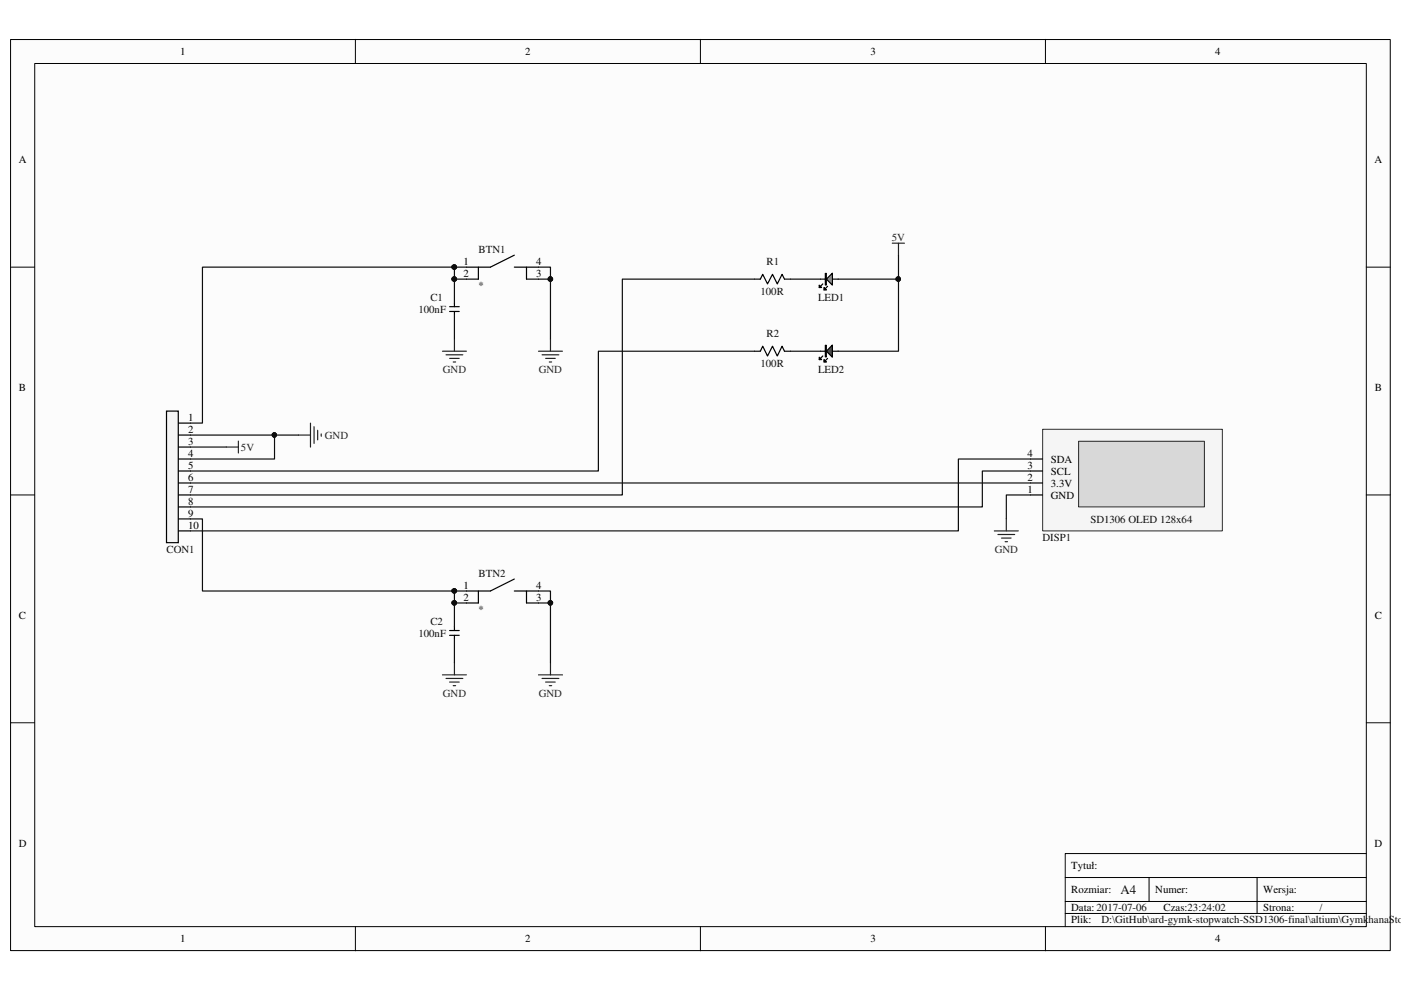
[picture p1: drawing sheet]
<svg xmlns="http://www.w3.org/2000/svg" width="297mm" height="210mm" viewBox="0 0 297 210" stroke-linecap="round" stroke-linejoin="round" font-family="sans-serif">
<path d="M2.3 8.4h292.5v193.1h-292.5z" fill="#fcfcfc"/>
<path d="M2.2 8.4h292.6v193.1h-292.6z" fill="none" stroke="#000" stroke-width=".21"/>
<path d="M7.4 13.5h282.3v183h-282.3z" fill="#fcfcfc"/>
<g fill="none" stroke="#000" stroke-width=".21">
<path d="M7.4 13.5h282.3v183h-282.3zM75.3 8.3v5.1M148.5 8.3v5.1M221.7 8.3v5.1M2.2 56.6h5.1M289.7 56.6h5.1M2.2 104.9h5.1M289.7 104.9h5.1M2.2 153.2h5.1M289.7 153.2h5.1M75.3 196.5v5.1M148.5 196.5v5.1"/>
<path d="M221.7 196.5v5.1M225.8 186.1h63.9M225.8 193.7h63.9M225.8 191.1h63.9M243.6 186.1v5M266.5 186.1v7.6M289.7 181h-63.9v15.5"/>
</g>
<path d="M114.2 74.5h5M114.9 75.2h3.6M115.7 76h2M116.5 76.8h.5M116.7 71.9v2.6" fill="none" stroke="#262626" stroke-width=".25"/>
<path d="M114.2 56.6h2.5v15.3" fill="none" stroke="#0e0e0e" stroke-width=".25"/>
<circle cx="116.7" cy="59.2" r=".49" fill="#0e0e0e"/>
<circle cx="116.7" cy="59.2" r=".49" fill="none" stroke="#0e0e0e" stroke-width=".21"/>
<path d="M114.2 59.2h2.5" fill="none" stroke="#0e0e0e" stroke-width=".25"/>
<circle cx="116.7" cy="59.2" r=".49" fill="#0e0e0e"/>
<circle cx="116.7" cy="59.2" r=".49" fill="none" stroke="#0e0e0e" stroke-width=".21"/>
<path d="M95.3 66h2.1M95.3 65h2.1M96.3 64.3v.7M96.3 66v.8" fill="none" stroke="#000" stroke-width=".25"/>
<path d="M93.8 74.5h5.1M94.6 75.2h3.5M95.3 76h2.1M96.1 76.8h.5M96.3 71.9v2.6" fill="none" stroke="#262626" stroke-width=".25"/>
<path d="M98.9 56.6h-2.6v7.7" fill="none" stroke="#0e0e0e" stroke-width=".25"/>
<circle cx="96.3" cy="56.6" r=".49" fill="#0e0e0e"/>
<circle cx="96.3" cy="56.6" r=".49" fill="none" stroke="#0e0e0e" stroke-width=".21"/>
<circle cx="96.3" cy="59.2" r=".49" fill="#0e0e0e"/>
<circle cx="96.3" cy="59.2" r=".49" fill="none" stroke="#0e0e0e" stroke-width=".21"/>
<path d="M96.3 59.2h2.6" fill="none" stroke="#0e0e0e" stroke-width=".25"/>
<circle cx="96.3" cy="59.2" r=".49" fill="#0e0e0e"/>
<circle cx="96.3" cy="59.2" r=".49" fill="none" stroke="#0e0e0e" stroke-width=".21"/>
<path d="M96.3 66.8v5.1M114.2 125.3h2.5v15.2" fill="none" stroke="#0e0e0e" stroke-width=".25"/>
<path d="M114.2 143.1h5M114.9 143.8h3.6M115.7 144.6h2M116.5 145.4h.5M116.7 140.5v2.6" fill="none" stroke="#262626" stroke-width=".25"/>
<circle cx="116.7" cy="127.8" r=".49" fill="#0e0e0e"/>
<circle cx="116.7" cy="127.8" r=".49" fill="none" stroke="#0e0e0e" stroke-width=".21"/>
<path d="M114.2 127.8h2.5" fill="none" stroke="#0e0e0e" stroke-width=".25"/>
<circle cx="116.7" cy="127.8" r=".49" fill="#0e0e0e"/>
<circle cx="116.7" cy="127.8" r=".49" fill="none" stroke="#0e0e0e" stroke-width=".21"/>
<path d="M95.3 134.7h2.1M95.3 133.7h2.1M96.3 132.9v.8M96.3 134.7v.8" fill="none" stroke="#000" stroke-width=".25"/>
<path d="M93.8 143.1h5.1M94.6 143.8h3.5M95.3 144.6h2.1M96.1 145.4h.5M96.3 140.5v2.6" fill="none" stroke="#262626" stroke-width=".25"/>
<path d="M98.9 125.3h-2.6v7.6" fill="none" stroke="#0e0e0e" stroke-width=".25"/>
<circle cx="96.3" cy="125.3" r=".49" fill="#0e0e0e"/>
<circle cx="96.3" cy="125.3" r=".49" fill="none" stroke="#0e0e0e" stroke-width=".21"/>
<circle cx="96.3" cy="127.8" r=".49" fill="#0e0e0e"/>
<circle cx="96.3" cy="127.8" r=".49" fill="none" stroke="#0e0e0e" stroke-width=".21"/>
<path d="M96.3 127.8h2.6" fill="none" stroke="#0e0e0e" stroke-width=".25"/>
<circle cx="96.3" cy="127.8" r=".49" fill="#0e0e0e"/>
<circle cx="96.3" cy="127.8" r=".49" fill="none" stroke="#0e0e0e" stroke-width=".21"/>
<path d="M96.3 56.6h-53.4v33.1h-2.5M96.3 135.5v5" fill="none" stroke="#0e0e0e" stroke-width=".25"/>
<circle cx="96.3" cy="56.6" r=".49" fill="#0e0e0e"/>
<circle cx="96.3" cy="56.6" r=".49" fill="none" stroke="#0e0e0e" stroke-width=".21"/>
<path d="M40.4 110h2.5v15.3h53.4" fill="none" stroke="#0e0e0e" stroke-width=".25"/>
<circle cx="96.3" cy="125.3" r=".49" fill="#0e0e0e"/>
<circle cx="96.3" cy="125.3" r=".49" fill="none" stroke="#0e0e0e" stroke-width=".21"/>
<path d="M221.1 91.1h38.1v21.5h-38.1z" fill="#f5f5f5"/>
<path d="M221.1 91h38.1v21.6h-38.1z" fill="none" stroke="#262626" stroke-width=".21"/>
<path d="M218.5 99.9h2.5M218.5 97.3h2.5M218.5 102.4h2.5M218.5 104.9h2.5" fill="none" stroke="#000" stroke-width=".25"/>
<path d="M228.7 93.6h26.7v13.9h-26.7z" fill="#d8d8d8"/>
<path d="M228.7 93.6h26.7v13.9h-26.7z" fill="none" stroke="#262626" stroke-width=".21"/>
<path d="M63.3 92.2h2.5M65.8 89.7v5.1M66.6 90.5v3.5M67.3 91.2v2.1M68.1 92v.5M210.8 112.6h5.1M211.6 113.3h3.5M212.3 114.1h2.1M213.1 114.9h.5M213.4 110v2.6" fill="none" stroke="#262626" stroke-width=".25"/>
<path d="M58.2 92.2v5.1h-17.8M218.5 99.9h-10.2v7.6h-167.9M218.5 97.3h-15.3v15.3h-162.8M40.4 102.4h178.1M218.5 104.9h-5.1v5.1" fill="none" stroke="#0e0e0e" stroke-width=".25"/>
<circle cx="58.2" cy="92.2" r=".48" fill="#0e0e0e"/>
<circle cx="58.2" cy="92.2" r=".48" fill="none" stroke="#0e0e0e" stroke-width=".21"/>
<path d="M48 94.8h2.5M50.5 93.5v2.6" fill="none" stroke="#262626" stroke-width=".25"/>
<path d="M40.4 94.8h7.6M40.4 92.2h22.9" fill="none" stroke="#0e0e0e" stroke-width=".25"/>
<circle cx="58.2" cy="92.2" r=".48" fill="#0e0e0e"/>
<circle cx="58.2" cy="92.2" r=".48" fill="none" stroke="#0e0e0e" stroke-width=".21"/>
<path d="M159.9 59.2h1.3l.5-1 1 2 1.1-2 1 2 1-2 .5 1h1.3M173.9 59.2h1.3M176.5 59.2h1.3M159.9 74.5h1.3l.5-1.1 1 2.1 1.1-2.1 1 2.1 1-2.1 .5 1.1h1.3" fill="none" stroke="#000" stroke-width=".25"/>
<path d="M175.2 59.2l1.3-1.3v2.6z" fill="#969696"/>
<path d="M175.2 59.2l1.3-1.3v2.6zM173.7 60.5l.5 .5h-.5zM173.9 74.5h1.3M174.5 60.2l-.8 .8M174.7 61l.5 .5h-.5zM175.5 60.7l-.8 .8M176.5 74.5h1.3" fill="none" stroke="#000" stroke-width=".25"/>
<path d="M175 58h.2v2.5h-.2zM175.1 58v2.5" fill="none" stroke="#000" stroke-width=".21"/>
<path d="M173.7 60.5l.5 .5h-.5zM174.7 61l.5 .5h-.5z" fill="#000"/>
<path d="M176.5 73.2v2.5l-1.3-1.2z" fill="#4c4c4c"/>
<path d="M173.7 75.7l.5 .5h-.5zM174.5 75.5l-.8 .7M174.7 76.2l.5 .6h-.5zM175.5 76l-.8 .8M176.5 73.2v2.5l-1.3-1.2z" fill="none" stroke="#000" stroke-width=".25"/>
<path d="M173.7 75.7l.5 .5h-.5zM174.7 76.2l.5 .6h-.5z" fill="#000"/>
<path d="M175 73.2h.2v2.5h-.2zM175.1 73.2v2.5" fill="none" stroke="#000" stroke-width=".21"/>
<path d="M167.6 59.2h6.3M190.5 54.1v20.4h-12.7M167.6 74.5h6.3" fill="none" stroke="#0e0e0e" stroke-width=".25"/>
<path d="M189.2 51.6h2.6M190.5 51.6v2.5" fill="none" stroke="#262626" stroke-width=".25"/>
<circle cx="190.4" cy="59.2" r=".48" fill="#0e0e0e"/>
<circle cx="190.4" cy="59.2" r=".48" fill="none" stroke="#0e0e0e" stroke-width=".21"/>
<path d="M177.8 59.2h12.7" fill="none" stroke="#0e0e0e" stroke-width=".25"/>
<circle cx="190.4" cy="59.2" r=".48" fill="#0e0e0e"/>
<circle cx="190.4" cy="59.2" r=".48" fill="none" stroke="#0e0e0e" stroke-width=".21"/>
<path d="M98.9 56.6h2.5M109 54.1l-5 2.5h-2.6v2.6h-2.5M109 56.6h2.6v2.6h2.6M111.6 56.6h2.6M98.9 125.3h2.5M109 122.8l-5 2.5h-2.6v2.5h-2.5M109 125.3h2.6v2.5h2.6M111.6 125.3h2.6" fill="none" stroke="#000" stroke-width=".25"/>
<path d="M159.9 59.2h-28v45.7h-91.5M159.9 74.5h-33v25.4h-86.5" fill="none" stroke="#0e0e0e" stroke-width=".25"/>
<path d="M35.3 87.2h2.5v27.9h-2.5z" fill-rule="evenodd" fill="#f5f5f5"/>
<path d="M35.3 87.2h2.5v27.9h-2.5zM37.8 89.7h2.6M37.8 92.2h2.6M37.8 94.8h2.6M37.8 97.3h2.6M37.8 99.9h2.6M37.8 102.4h2.6M37.8 104.9h2.6M37.8 107.5h2.6M37.8 110h2.6M37.8 112.6h2.6" fill="none" stroke="#000" stroke-width=".25"/>
<text font-size="2.8" fill="#0e0e0e" x="237.6" y="189.6">A4</text>
<g font-size="2.3">
<text x="38.2" y="11.7">1</text>
<text x="111.4" y="11.7">2</text>
<text x="184.5" y="11.7">3</text>
<text x="257.6" y="11.7">4</text>
<text x="4" y="34.5">A</text>
<text x="291.4" y="34.5">A</text>
<text x="98.3" y="56.2">1</text>
<text x="98.3" y="58.7">2</text>
<text x="113.7" y="58.7">3</text>
<text x="113.7" y="56.2">4</text>
<text x="4" y="82.8">B</text>
<text x="291.5" y="82.8">B</text>
<text x="39.9" y="89.2">1</text>
<text x="39.9" y="91.8">2</text>
<text x="39.9" y="94.3">3</text>
<text x="39.9" y="96.9">4</text>
<text x="39.9" y="99.4">5</text>
<text x="39.9" y="101.9">6</text>
<text x="217.8" y="101.9">2</text>
<text x="217.8" y="99.4">3</text>
<text x="217.8" y="96.9">4</text>
<text x="222.8" y="100.7">SCL</text>
<text x="222.8" y="98.1">SDA</text>
<text x="39.9" y="104.5">7</text>
<text x="39.9" y="107">8</text>
<text x="217.8" y="104.5">1</text>
<text x="222.8" y="103.2">3.3V</text>
<text x="222.8" y="105.7">GND</text>
<text x="39.9" y="109.6">9</text>
<text x="39.9" y="112.1">10</text>
<text x="98.3" y="124.8">1</text>
<text x="113.7" y="124.8">4</text>
<text x="4" y="131.2">C</text>
<text x="98.3" y="127.4">2</text>
<text x="113.7" y="127.4">3</text>
<text x="291.5" y="131.2">C</text>
<text x="4" y="179.5">D</text>
<text x="291.4" y="179.5">D</text>
<text x="227.1" y="184.3">Tytuł:</text>
<text x="227.1" y="189.4">Rozmiar:</text>
<text x="244.9" y="189.4">Numer:</text>
<text x="267.8" y="189.4">Wersja:</text>
<text x="227.1" y="193.2">Data: 2017-07-06</text>
<text x="227.1" y="195.7">Plik:</text>
<text x="246.7" y="193.2">Czas:23:24:02</text>
<text x="267.8" y="193.2">Strona:</text>
<text x="279.8" y="193.2">/</text>
<text x="38.2" y="199.8">1</text>
<text x="111.4" y="199.8">2</text>
<text x="184.5" y="199.8">3</text>
<text x="257.6" y="199.8">4</text>
</g>
<g font-size="2.3" fill="#0e0e0e">
<text x="101.5" y="53.6">BTN1</text>
<text x="162.5" y="56.2">R1</text>
<text x="91.3" y="63.8">C1</text>
<text x="101.5" y="61.3">*</text>
<text x="161.2" y="62.5">100R</text>
<text x="173.4" y="63.8">LED1</text>
<text x="88.7" y="66.3">100nF</text>
<text x="162.5" y="71.4">R2</text>
<text x="161.2" y="77.8">100R</text>
<text x="173.4" y="79">LED2</text>
<text x="231.2" y="110.8">SD1306 OLED 128x64</text>
<text x="35.3" y="117.2">CON1</text>
<text x="221" y="114.6">DISP1</text>
<text x="101.5" y="122.3">BTN2</text>
<text x="101.5" y="129.9">*</text>
<text x="88.7" y="135">100nF</text>
<text x="91.3" y="132.5">C2</text>
<text x="233.5" y="195.7">D:\GitHub\ard-gymk-stopwatch-SSD1306-final\altium\GymkhanaStop</text>
</g>
<g font-size="2.3" fill="#262626">
<text x="189.1" y="51.1">5V</text>
<text x="93.9" y="79">GND</text>
<text x="114.2" y="79">GND</text>
<text x="51.1" y="95.6">5V</text>
<text x="68.9" y="93">GND</text>
<text x="210.9" y="117.2">GND</text>
<text x="93.9" y="147.7">GND</text>
<text x="114.2" y="147.7">GND</text>
</g>
</svg>
